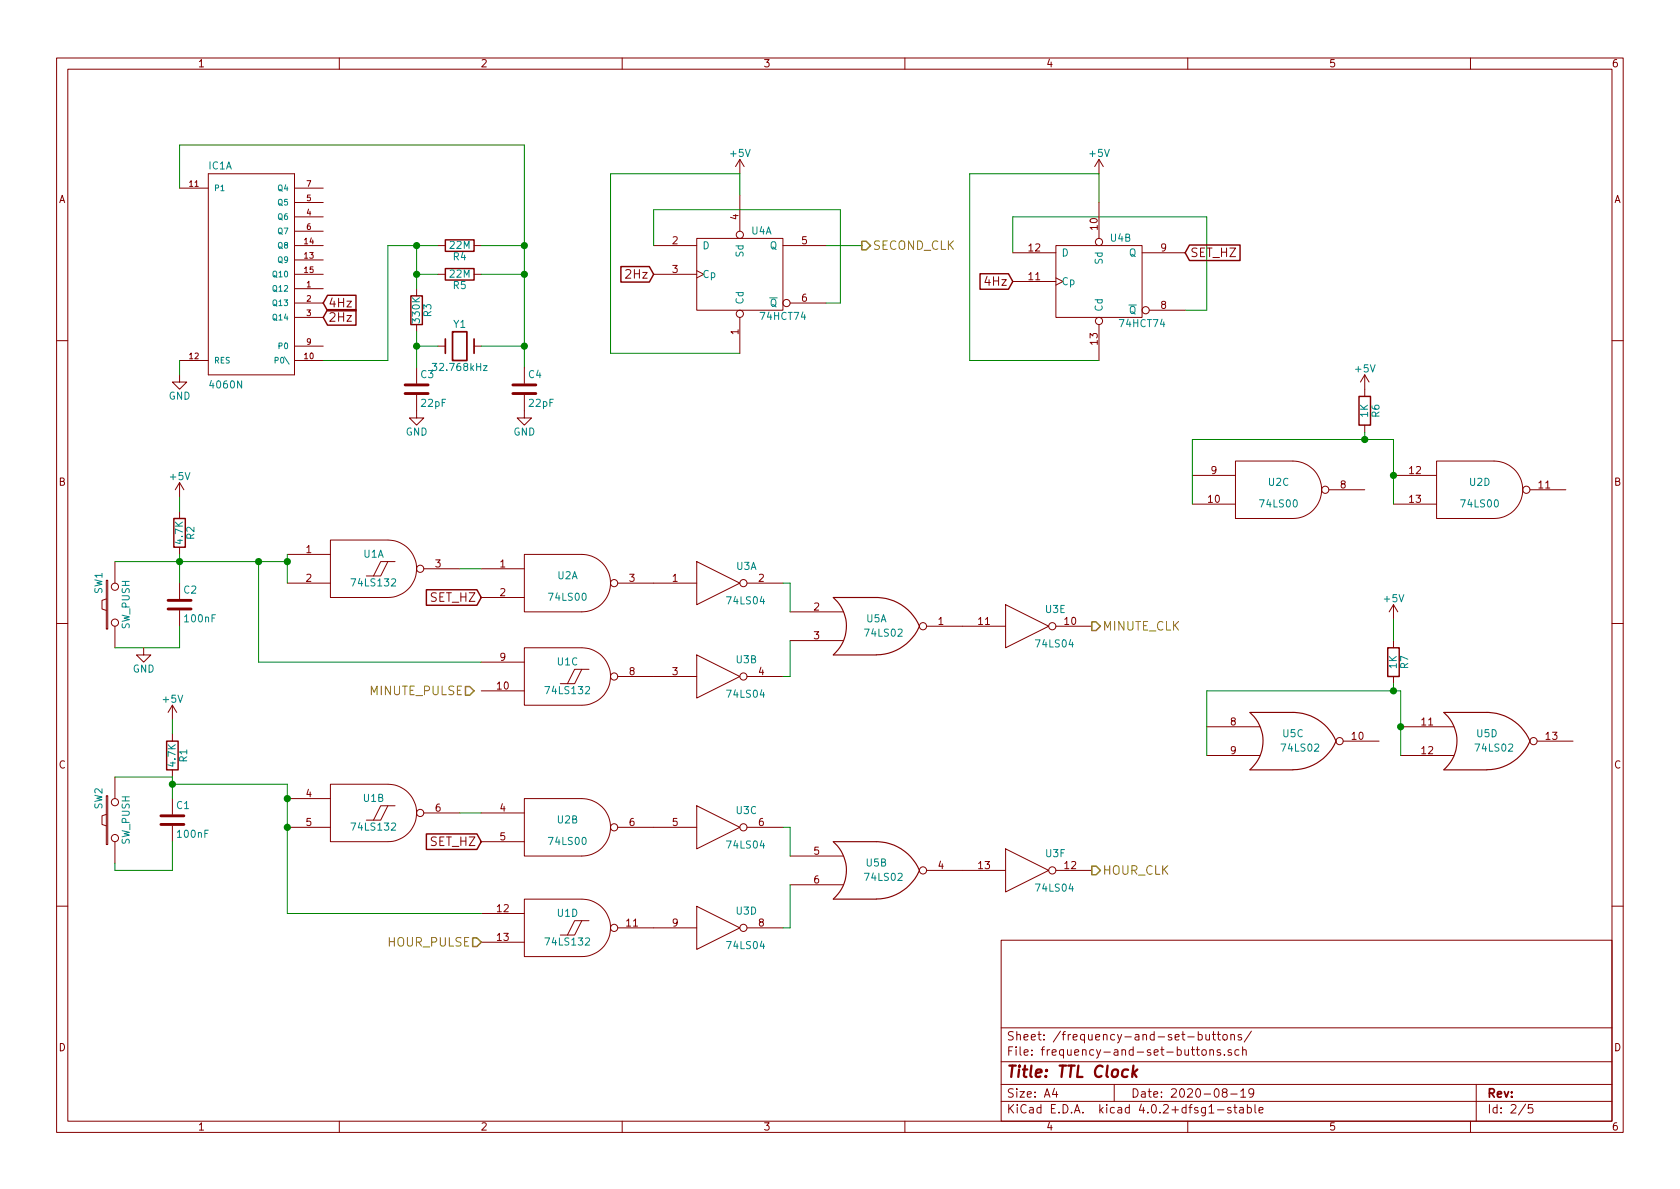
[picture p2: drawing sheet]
EESchema Schematic File Version 2
LIBS:power
LIBS:device
LIBS:transistors
LIBS:conn
LIBS:linear
LIBS:regul
LIBS:74xx
LIBS:cmos4000
LIBS:adc-dac
LIBS:memory
LIBS:xilinx
LIBS:microcontrollers
LIBS:dsp
LIBS:microchip
LIBS:analog_switches
LIBS:motorola
LIBS:texas
LIBS:intel
LIBS:audio
LIBS:interface
LIBS:digital-audio
LIBS:philips
LIBS:display
LIBS:cypress
LIBS:siliconi
LIBS:opto
LIBS:atmel
LIBS:contrib
LIBS:valves
LIBS:40xx
LIBS:ttl-clock-cache
EELAYER 25 0
EELAYER END
$Descr A4 11693 8268
encoding utf-8
Sheet 2 5
Title "TTL Clock"
Date "2020-08-19"
Rev ""
Comp ""
Comment1 ""
Comment2 ""
Comment3 ""
Comment4 ""
$EndDescr
$Comp
L 4060N IC1
U 1 1
P 1750 1900
F 0 "IC1" H 1450 2625 50  0000 L BNN
F 1 "4060N" H 1450 1100 50  0000 L BNN
F 2 "40xx-DIL16" H 1750 2050 50  0001 C CNN
F 3 "" H 1750 1900 60  0000 C CNN
	1    1750 1900
	1    0    0    -1  
$EndComp
$Comp
L GND #PWR3
U 1 1
P 1250 2600
F 0 "#PWR3" H 1250 2350 50  0001 C CNN
F 1 "GND" H 1250 2450 50  0000 C CNN
F 2 "" H 1250 2600 50  0000 C CNN
F 3 "" H 1250 2600 50  0000 C CNN
	1    1250 2600
	1    0    0    -1  
$EndComp
$Comp
L Crystal Y1
U 1 1
P 3200 2400
F 0 "Y1" H 3200 2550 50  0000 C CNN
F 1 "32.768kHz" H 3200 2250 50  0000 C CNN
F 2 "" H 3200 2400 50  0000 C CNN
F 3 "" H 3200 2400 50  0000 C CNN
	1    3200 2400
	1    0    0    -1  
$EndComp
Wire Wire Line
	1250 1000 3650 1000
Wire Wire Line
	3650 1000 3650 2550
Wire Wire Line
	3650 2400 3350 2400
$Comp
L R R5
U 1 1
P 3200 1900
F 0 "R5" V 3280 1900 50  0000 C CNN
F 1 "22M" V 3200 1900 50  0000 C CNN
F 2 "" V 3130 1900 50  0000 C CNN
F 3 "" H 3200 1900 50  0000 C CNN
	1    3200 1900
	0    1    1    0   
$EndComp
$Comp
L R R4
U 1 1
P 3200 1700
F 0 "R4" V 3280 1700 50  0000 C CNN
F 1 "22M" V 3200 1700 50  0000 C CNN
F 2 "" V 3130 1700 50  0000 C CNN
F 3 "" H 3200 1700 50  0000 C CNN
	1    3200 1700
	0    1    1    0   
$EndComp
$Comp
L R R3
U 1 1
P 2900 2150
F 0 "R3" V 2980 2150 50  0000 C CNN
F 1 "330K" V 2900 2150 50  0000 C CNN
F 2 "" V 2830 2150 50  0000 C CNN
F 3 "" H 2900 2150 50  0000 C CNN
	1    2900 2150
	1    0    0    -1  
$EndComp
$Comp
L C C3
U 1 1
P 2900 2700
F 0 "C3" H 2925 2800 50  0000 L CNN
F 1 "22pF" H 2925 2600 50  0000 L CNN
F 2 "" H 2938 2550 50  0000 C CNN
F 3 "" H 2900 2700 50  0000 C CNN
	1    2900 2700
	1    0    0    -1  
$EndComp
$Comp
L C C4
U 1 1
P 3650 2700
F 0 "C4" H 3675 2800 50  0000 L CNN
F 1 "22pF" H 3675 2600 50  0000 L CNN
F 2 "" H 3688 2550 50  0000 C CNN
F 3 "" H 3650 2700 50  0000 C CNN
	1    3650 2700
	1    0    0    -1  
$EndComp
Wire Wire Line
	2900 1700 2900 2000
Wire Wire Line
	3050 2400 2900 2400
Wire Wire Line
	2900 2300 2900 2550
$Comp
L GND #PWR5
U 1 1
P 2900 2850
F 0 "#PWR5" H 2900 2600 50  0001 C CNN
F 1 "GND" H 2900 2700 50  0000 C CNN
F 2 "" H 2900 2850 50  0000 C CNN
F 3 "" H 2900 2850 50  0000 C CNN
	1    2900 2850
	1    0    0    -1  
$EndComp
$Comp
L GND #PWR6
U 1 1
P 3650 2850
F 0 "#PWR6" H 3650 2600 50  0001 C CNN
F 1 "GND" H 3650 2700 50  0000 C CNN
F 2 "" H 3650 2850 50  0000 C CNN
F 3 "" H 3650 2850 50  0000 C CNN
	1    3650 2850
	1    0    0    -1  
$EndComp
Connection ~ 3650 2400
Connection ~ 2900 2400
Wire Wire Line
	3350 1700 3650 1700
Connection ~ 3650 1700
Wire Wire Line
	2700 1700 3050 1700
Wire Wire Line
	3050 1900 2900 1900
Connection ~ 2900 1900
Wire Wire Line
	3350 1900 3650 1900
Connection ~ 3650 1900
Wire Wire Line
	2700 2500 2700 1700
Wire Wire Line
	2250 2500 2700 2500
Connection ~ 2900 1700
Wire Wire Line
	1250 1000 1250 1300
Wire Wire Line
	1250 2500 1250 2600
Text GLabel 2250 2200 2    60   Input ~ 0
2Hz
Text GLabel 2250 2100 2    60   Input ~ 0
4Hz
$Comp
L 74HCT74 U4
U 1 1
P 5150 1900
F 0 "U4" H 5300 2200 50  0000 C CNN
F 1 "74HCT74" H 5450 1605 50  0000 C CNN
F 2 "" H 5150 1900 50  0000 C CNN
F 3 "" H 5150 1900 50  0000 C CNN
	1    5150 1900
	1    0    0    -1  
$EndComp
Wire Wire Line
	5750 2100 5850 2100
Wire Wire Line
	5850 2100 5850 1450
Wire Wire Line
	5850 1450 4550 1450
Wire Wire Line
	4550 1450 4550 1700
Wire Wire Line
	8400 2150 8250 2150
Wire Wire Line
	8400 1500 8400 2150
Wire Wire Line
	8400 1500 7050 1500
Wire Wire Line
	7050 1500 7050 1750
Text GLabel 4550 1900 0    60   Input ~ 0
2Hz
Text GLabel 7050 1950 0    60   Input ~ 0
4Hz
$Comp
L +5V #PWR7
U 1 1
P 5150 1200
F 0 "#PWR7" H 5150 1050 50  0001 C CNN
F 1 "+5V" H 5150 1340 50  0000 C CNN
F 2 "" H 5150 1200 50  0000 C CNN
F 3 "" H 5150 1200 50  0000 C CNN
	1    5150 1200
	1    0    0    -1  
$EndComp
Wire Wire Line
	5150 1200 5150 1350
Wire Wire Line
	5150 1200 4250 1200
Wire Wire Line
	4250 1200 4250 2450
Wire Wire Line
	4250 2450 5150 2450
$Comp
L +5V #PWR8
U 1 1
P 7650 1200
F 0 "#PWR8" H 7650 1050 50  0001 C CNN
F 1 "+5V" H 7650 1340 50  0000 C CNN
F 2 "" H 7650 1200 50  0000 C CNN
F 3 "" H 7650 1200 50  0000 C CNN
	1    7650 1200
	1    0    0    -1  
$EndComp
Wire Wire Line
	7650 1200 7650 1400
Wire Wire Line
	7650 1200 6750 1200
Wire Wire Line
	6750 1200 6750 2500
Wire Wire Line
	6750 2500 7650 2500
$Comp
L 74HCT74 U4
U 2 1
P 7650 1950
F 0 "U4" H 7800 2250 50  0000 C CNN
F 1 "74HCT74" H 7950 1655 50  0000 C CNN
F 2 "" H 7650 1950 50  0000 C CNN
F 3 "" H 7650 1950 50  0000 C CNN
	2    7650 1950
	1    0    0    -1  
$EndComp
Text GLabel 8250 1750 2    60   Input ~ 0
SET_HZ
$Comp
L 74LS132 U1
U 1 1
P 2600 3950
F 0 "U1" H 2600 4050 50  0000 C CNN
F 1 "74LS132" H 2600 3850 50  0000 C CNN
F 2 "" H 2600 3950 50  0000 C CNN
F 3 "" H 2600 3950 50  0000 C CNN
	1    2600 3950
	1    0    0    -1  
$EndComp
$Comp
L 74LS132 U1
U 2 1
P 2600 5650
F 0 "U1" H 2600 5750 50  0000 C CNN
F 1 "74LS132" H 2600 5550 50  0000 C CNN
F 2 "" H 2600 5650 50  0000 C CNN
F 3 "" H 2600 5650 50  0000 C CNN
	2    2600 5650
	1    0    0    -1  
$EndComp
$Comp
L 74LS132 U1
U 4 1
P 3950 6450
F 0 "U1" H 3950 6550 50  0000 C CNN
F 1 "74LS132" H 3950 6350 50  0000 C CNN
F 2 "" H 3950 6450 50  0000 C CNN
F 3 "" H 3950 6450 50  0000 C CNN
	4    3950 6450
	1    0    0    -1  
$EndComp
$Comp
L 74LS132 U1
U 3 1
P 3950 4700
F 0 "U1" H 3950 4800 50  0000 C CNN
F 1 "74LS132" H 3950 4600 50  0000 C CNN
F 2 "" H 3950 4700 50  0000 C CNN
F 3 "" H 3950 4700 50  0000 C CNN
	3    3950 4700
	1    0    0    -1  
$EndComp
$Comp
L SW_PUSH SW1
U 1 1
P 800 4200
F 0 "SW1" H 950 4310 50  0000 C CNN
F 1 "SW_PUSH" H 800 4120 50  0000 C CNN
F 2 "" H 800 4200 50  0000 C CNN
F 3 "" H 800 4200 50  0000 C CNN
	1    800  4200
	0    -1   -1   0   
$EndComp
$Comp
L SW_PUSH SW2
U 1 1
P 800 5700
F 0 "SW2" H 950 5810 50  0000 C CNN
F 1 "SW_PUSH" H 800 5620 50  0000 C CNN
F 2 "" H 800 5700 50  0000 C CNN
F 3 "" H 800 5700 50  0000 C CNN
	1    800  5700
	0    -1   -1   0   
$EndComp
$Comp
L C C2
U 1 1
P 1250 4200
F 0 "C2" H 1275 4300 50  0000 L CNN
F 1 "100nF" H 1275 4100 50  0000 L CNN
F 2 "" H 1288 4050 50  0000 C CNN
F 3 "" H 1250 4200 50  0000 C CNN
	1    1250 4200
	1    0    0    -1  
$EndComp
$Comp
L C C1
U 1 1
P 1200 5700
F 0 "C1" H 1225 5800 50  0000 L CNN
F 1 "100nF" H 1225 5600 50  0000 L CNN
F 2 "" H 1238 5550 50  0000 C CNN
F 3 "" H 1200 5700 50  0000 C CNN
	1    1200 5700
	1    0    0    -1  
$EndComp
$Comp
L R R2
U 1 1
P 1250 3700
F 0 "R2" V 1330 3700 50  0000 C CNN
F 1 "4.7K" V 1250 3700 50  0000 C CNN
F 2 "" V 1180 3700 50  0000 C CNN
F 3 "" H 1250 3700 50  0000 C CNN
	1    1250 3700
	1    0    0    -1  
$EndComp
$Comp
L R R1
U 1 1
P 1200 5250
F 0 "R1" V 1280 5250 50  0000 C CNN
F 1 "4.7K" V 1200 5250 50  0000 C CNN
F 2 "" V 1130 5250 50  0000 C CNN
F 3 "" H 1200 5250 50  0000 C CNN
	1    1200 5250
	1    0    0    -1  
$EndComp
$Comp
L +5V #PWR4
U 1 1
P 1250 3450
F 0 "#PWR4" H 1250 3300 50  0001 C CNN
F 1 "+5V" H 1250 3590 50  0000 C CNN
F 2 "" H 1250 3450 50  0000 C CNN
F 3 "" H 1250 3450 50  0000 C CNN
	1    1250 3450
	1    0    0    -1  
$EndComp
$Comp
L +5V #PWR2
U 1 1
P 1200 5000
F 0 "#PWR2" H 1200 4850 50  0001 C CNN
F 1 "+5V" H 1200 5140 50  0000 C CNN
F 2 "" H 1200 5000 50  0000 C CNN
F 3 "" H 1200 5000 50  0000 C CNN
	1    1200 5000
	1    0    0    -1  
$EndComp
Wire Wire Line
	1250 3450 1250 3550
Wire Wire Line
	1250 3850 1250 4050
Connection ~ 1250 3900
Wire Wire Line
	1250 4350 1250 4500
Wire Wire Line
	1250 4500 800  4500
$Comp
L GND #PWR1
U 1 1
P 1000 4500
F 0 "#PWR1" H 1000 4250 50  0001 C CNN
F 1 "GND" H 1000 4350 50  0000 C CNN
F 2 "" H 1000 4500 50  0000 C CNN
F 3 "" H 1000 4500 50  0000 C CNN
	1    1000 4500
	1    0    0    -1  
$EndComp
Wire Wire Line
	1200 5000 1200 5100
Wire Wire Line
	1200 5400 1200 5550
Wire Wire Line
	1200 5850 1200 6050
Wire Wire Line
	1200 6050 800  6050
Wire Wire Line
	800  6050 800  6000
Wire Wire Line
	800  5400 1200 5400
Connection ~ 1200 5450
$Comp
L 74LS04 U3
U 2 1
P 5000 4700
F 0 "U3" H 5195 4815 50  0000 C CNN
F 1 "74LS04" H 5190 4575 50  0000 C CNN
F 2 "" H 5000 4700 50  0000 C CNN
F 3 "" H 5000 4700 50  0000 C CNN
	2    5000 4700
	1    0    0    -1  
$EndComp
$Comp
L 74LS04 U3
U 3 1
P 5000 5750
F 0 "U3" H 5195 5865 50  0000 C CNN
F 1 "74LS04" H 5190 5625 50  0000 C CNN
F 2 "" H 5000 5750 50  0000 C CNN
F 3 "" H 5000 5750 50  0000 C CNN
	3    5000 5750
	1    0    0    -1  
$EndComp
$Comp
L 74LS04 U3
U 1 1
P 5000 4050
F 0 "U3" H 5195 4165 50  0000 C CNN
F 1 "74LS04" H 5190 3925 50  0000 C CNN
F 2 "" H 5000 4050 50  0000 C CNN
F 3 "" H 5000 4050 50  0000 C CNN
	1    5000 4050
	1    0    0    -1  
$EndComp
$Comp
L 74LS04 U3
U 4 1
P 5000 6450
F 0 "U3" H 5195 6565 50  0000 C CNN
F 1 "74LS04" H 5190 6325 50  0000 C CNN
F 2 "" H 5000 6450 50  0000 C CNN
F 3 "" H 5000 6450 50  0000 C CNN
	4    5000 6450
	1    0    0    -1  
$EndComp
$Comp
L 74LS04 U3
U 6 1
P 7150 6050
F 0 "U3" H 7345 6165 50  0000 C CNN
F 1 "74LS04" H 7340 5925 50  0000 C CNN
F 2 "" H 7150 6050 50  0000 C CNN
F 3 "" H 7150 6050 50  0000 C CNN
	6    7150 6050
	1    0    0    -1  
$EndComp
$Comp
L 74LS04 U3
U 5 1
P 7150 4350
F 0 "U3" H 7345 4465 50  0000 C CNN
F 1 "74LS04" H 7340 4225 50  0000 C CNN
F 2 "" H 7150 4350 50  0000 C CNN
F 3 "" H 7150 4350 50  0000 C CNN
	5    7150 4350
	1    0    0    -1  
$EndComp
$Comp
L 74LS02 U5
U 1 1
P 6100 4350
F 0 "U5" H 6100 4400 50  0000 C CNN
F 1 "74LS02" H 6150 4300 50  0000 C CNN
F 2 "" H 6100 4350 50  0000 C CNN
F 3 "" H 6100 4350 50  0000 C CNN
	1    6100 4350
	1    0    0    -1  
$EndComp
$Comp
L 74LS02 U5
U 3 1
P 9000 5150
F 0 "U5" H 9000 5200 50  0000 C CNN
F 1 "74LS02" H 9050 5100 50  0000 C CNN
F 2 "" H 9000 5150 50  0000 C CNN
F 3 "" H 9000 5150 50  0000 C CNN
	3    9000 5150
	1    0    0    -1  
$EndComp
$Comp
L 74LS02 U5
U 2 1
P 6100 6050
F 0 "U5" H 6100 6100 50  0000 C CNN
F 1 "74LS02" H 6150 6000 50  0000 C CNN
F 2 "" H 6100 6050 50  0000 C CNN
F 3 "" H 6100 6050 50  0000 C CNN
	2    6100 6050
	1    0    0    -1  
$EndComp
$Comp
L 74LS02 U5
U 4 1
P 10350 5150
F 0 "U5" H 10350 5200 50  0000 C CNN
F 1 "74LS02" H 10400 5100 50  0000 C CNN
F 2 "" H 10350 5150 50  0000 C CNN
F 3 "" H 10350 5150 50  0000 C CNN
	4    10350 5150
	1    0    0    -1  
$EndComp
$Comp
L 74LS00 U2
U 1 1
P 3950 4050
F 0 "U2" H 3950 4100 50  0000 C CNN
F 1 "74LS00" H 3950 3950 50  0000 C CNN
F 2 "" H 3950 4050 50  0000 C CNN
F 3 "" H 3950 4050 50  0000 C CNN
	1    3950 4050
	1    0    0    -1  
$EndComp
$Comp
L 74LS00 U2
U 2 1
P 3950 5750
F 0 "U2" H 3950 5800 50  0000 C CNN
F 1 "74LS00" H 3950 5650 50  0000 C CNN
F 2 "" H 3950 5750 50  0000 C CNN
F 3 "" H 3950 5750 50  0000 C CNN
	2    3950 5750
	1    0    0    -1  
$EndComp
$Comp
L 74LS00 U2
U 3 1
P 8900 3400
F 0 "U2" H 8900 3450 50  0000 C CNN
F 1 "74LS00" H 8900 3300 50  0000 C CNN
F 2 "" H 8900 3400 50  0000 C CNN
F 3 "" H 8900 3400 50  0000 C CNN
	3    8900 3400
	1    0    0    -1  
$EndComp
$Comp
L 74LS00 U2
U 4 1
P 10300 3400
F 0 "U2" H 10300 3450 50  0000 C CNN
F 1 "74LS00" H 10300 3300 50  0000 C CNN
F 2 "" H 10300 3400 50  0000 C CNN
F 3 "" H 10300 3400 50  0000 C CNN
	4    10300 3400
	1    0    0    -1  
$EndComp
Text GLabel 3350 4150 0    60   Input ~ 0
SET_HZ
Wire Wire Line
	2000 3850 2000 4050
Wire Wire Line
	800  3900 2000 3900
Connection ~ 2000 3900
Wire Wire Line
	3200 3950 3350 3950
Wire Wire Line
	1800 3900 1800 4600
Wire Wire Line
	1800 4600 3350 4600
Connection ~ 1800 3900
Wire Wire Line
	5500 4250 5500 4050
Wire Wire Line
	5500 4050 5450 4050
Wire Wire Line
	5500 4450 5500 4700
Wire Wire Line
	5500 4700 5450 4700
Text GLabel 3350 5850 0    60   Input ~ 0
SET_HZ
Wire Wire Line
	2000 5450 2000 6350
Wire Wire Line
	2000 5450 1200 5450
Connection ~ 2000 5550
Wire Wire Line
	3350 5650 3200 5650
Wire Wire Line
	2000 6350 3350 6350
Connection ~ 2000 5750
Wire Wire Line
	5450 5750 5500 5750
Wire Wire Line
	5500 5750 5500 5950
Wire Wire Line
	5500 6150 5500 6450
Wire Wire Line
	5500 6450 5450 6450
Wire Wire Line
	8300 3050 8300 3500
Wire Wire Line
	8300 3050 9700 3050
Wire Wire Line
	9700 3050 9700 3500
Connection ~ 9700 3300
Wire Wire Line
	9750 4800 9750 5250
Wire Wire Line
	9750 4800 8400 4800
Wire Wire Line
	8400 4800 8400 5250
Connection ~ 9750 5050
$Comp
L +5V #PWR10
U 1 1
P 9700 4300
F 0 "#PWR10" H 9700 4150 50  0001 C CNN
F 1 "+5V" H 9700 4440 50  0000 C CNN
F 2 "" H 9700 4300 50  0000 C CNN
F 3 "" H 9700 4300 50  0000 C CNN
	1    9700 4300
	1    0    0    -1  
$EndComp
$Comp
L +5V #PWR9
U 1 1
P 9500 2700
F 0 "#PWR9" H 9500 2550 50  0001 C CNN
F 1 "+5V" H 9500 2840 50  0000 C CNN
F 2 "" H 9500 2700 50  0000 C CNN
F 3 "" H 9500 2700 50  0000 C CNN
	1    9500 2700
	1    0    0    -1  
$EndComp
$Comp
L R R7
U 1 1
P 9700 4600
F 0 "R7" V 9780 4600 50  0000 C CNN
F 1 "1K" V 9700 4600 50  0000 C CNN
F 2 "" V 9630 4600 50  0000 C CNN
F 3 "" H 9700 4600 50  0000 C CNN
	1    9700 4600
	1    0    0    -1  
$EndComp
$Comp
L R R6
U 1 1
P 9500 2850
F 0 "R6" V 9580 2850 50  0000 C CNN
F 1 "1K" V 9500 2850 50  0000 C CNN
F 2 "" V 9430 2850 50  0000 C CNN
F 3 "" H 9500 2850 50  0000 C CNN
	1    9500 2850
	1    0    0    -1  
$EndComp
Wire Wire Line
	9700 4300 9700 4450
Wire Wire Line
	9700 4750 9700 4800
Connection ~ 9700 4800
Wire Wire Line
	9500 3000 9500 3050
Connection ~ 9500 3050
Wire Wire Line
	5750 1700 6000 1700
Text HLabel 6000 1700 2    60   Output ~ 0
SECOND_CLK
Text HLabel 7600 4350 2    60   Output ~ 0
MINUTE_CLK
Text HLabel 7600 6050 2    60   Output ~ 0
HOUR_CLK
Text HLabel 3300 4800 0    60   Input ~ 0
MINUTE_PULSE
Text HLabel 3350 6550 0    60   Input ~ 0
HOUR_PULSE
$EndSCHEMATC
